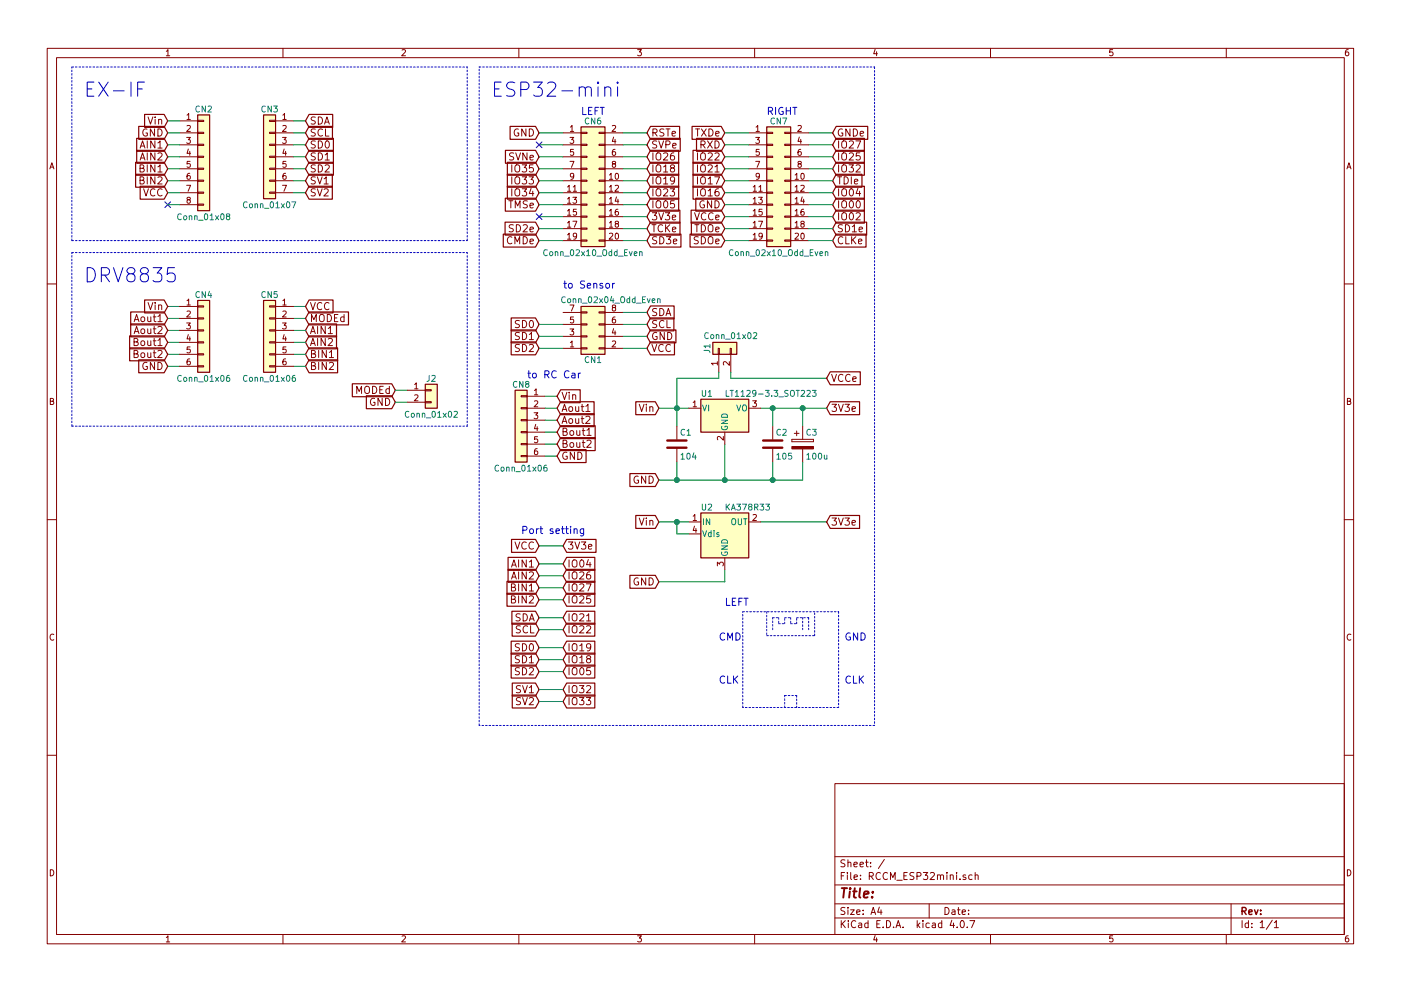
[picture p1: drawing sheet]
EESchema Schematic File Version 2
LIBS:power
LIBS:device
LIBS:switches
LIBS:relays
LIBS:motors
LIBS:transistors
LIBS:conn
LIBS:linear
LIBS:regul
LIBS:74xx
LIBS:cmos4000
LIBS:adc-dac
LIBS:memory
LIBS:xilinx
LIBS:microcontrollers
LIBS:dsp
LIBS:microchip
LIBS:analog_switches
LIBS:motorola
LIBS:texas
LIBS:intel
LIBS:audio
LIBS:interface
LIBS:digital-audio
LIBS:philips
LIBS:display
LIBS:cypress
LIBS:siliconi
LIBS:opto
LIBS:atmel
LIBS:contrib
LIBS:valves
LIBS:RCCM_ESP32mini-cache
EELAYER 25 0
EELAYER END
$Descr A4 11693 8268
encoding utf-8
Sheet 1 1
Title ""
Date ""
Rev ""
Comp ""
Comment1 ""
Comment2 ""
Comment3 ""
Comment4 ""
$EndDescr
$Comp
L Conn_01x08 CN2
U 1 1
P 1700 1300
F 0 "CN2" H 1700 1700 50  0000 C CNN
F 1 "Conn_01x08" H 1700 800 50  0000 C CNN
F 2 "Pin_Headers:Pin_Header_Straight_1x08_Pitch2.54mm" H 1700 1300 50  0001 C CNN
F 3 "" H 1700 1300 50  0001 C CNN
	1    1700 1300
	1    0    0    -1  
$EndComp
$Comp
L Conn_01x07 CN3
U 1 1
P 2250 1300
F 0 "CN3" H 2250 1700 50  0000 C CNN
F 1 "Conn_01x07" H 2250 900 50  0000 C CNN
F 2 "Pin_Headers:Pin_Header_Straight_1x07_Pitch2.54mm" H 2250 1300 50  0001 C CNN
F 3 "" H 2250 1300 50  0001 C CNN
	1    2250 1300
	-1   0    0    -1  
$EndComp
Text GLabel 1400 1000 0    60   Input ~ 0
Vin
Text GLabel 1400 1100 0    60   Input ~ 0
GND
Text GLabel 1400 1200 0    60   Input ~ 0
AIN1
Text GLabel 1400 1300 0    60   Input ~ 0
AIN2
Text GLabel 1400 1400 0    60   Input ~ 0
BIN1
Text GLabel 1400 1500 0    60   Input ~ 0
BIN2
Text GLabel 1400 1600 0    60   Input ~ 0
VCC
NoConn ~ 1400 1700
Wire Wire Line
	1400 1000 1500 1000
Wire Wire Line
	1500 1700 1400 1700
Wire Wire Line
	1400 1100 1500 1100
Wire Wire Line
	1400 1200 1500 1200
Wire Wire Line
	1500 1300 1400 1300
Wire Wire Line
	1400 1400 1500 1400
Wire Wire Line
	1500 1500 1400 1500
Wire Wire Line
	1400 1600 1500 1600
Text GLabel 2550 1000 2    60   Input ~ 0
SDA
Text GLabel 2550 1100 2    60   Input ~ 0
SCL
Text GLabel 2550 1200 2    60   Input ~ 0
SD0
Text GLabel 2550 1300 2    60   Input ~ 0
SD1
Text GLabel 2550 1400 2    60   Input ~ 0
SD2
Wire Wire Line
	2450 1000 2550 1000
Wire Wire Line
	2450 1100 2550 1100
Wire Wire Line
	2450 1200 2550 1200
Wire Wire Line
	2550 1300 2450 1300
Wire Wire Line
	2450 1400 2550 1400
Wire Wire Line
	2450 1500 2550 1500
Wire Wire Line
	2450 1600 2550 1600
Text GLabel 2550 1500 2    60   Input ~ 0
SV1
Text GLabel 2550 1600 2    60   Input ~ 0
SV2
Wire Notes Line
	4000 550  7300 550 
Wire Notes Line
	7300 550  7300 6050
Wire Notes Line
	7300 6050 4000 6050
Wire Notes Line
	4000 6050 4000 550 
Text Notes 4100 800  0    118  ~ 0
ESP32-mini
Wire Notes Line
	600  550  3900 550 
Wire Notes Line
	600  2000 600  550 
Text Notes 700  800  0    118  ~ 0
EX-IF
Wire Notes Line
	600  2000 3900 2000
Wire Notes Line
	3900 2000 3900 550 
$Comp
L Conn_02x10_Odd_Even CN6
U 1 1
P 4900 1500
F 0 "CN6" H 4950 2000 50  0000 C CNN
F 1 "Conn_02x10_Odd_Even" H 4950 900 50  0000 C CNN
F 2 "Pin_Headers:Pin_Header_Straight_2x10_Pitch2.54mm" H 4900 1500 50  0001 C CNN
F 3 "" H 4900 1500 50  0001 C CNN
	1    4900 1500
	1    0    0    -1  
$EndComp
$Comp
L Conn_02x10_Odd_Even CN7
U 1 1
P 6450 1500
F 0 "CN7" H 6500 2000 50  0000 C CNN
F 1 "Conn_02x10_Odd_Even" H 6500 900 50  0000 C CNN
F 2 "Pin_Headers:Pin_Header_Straight_2x10_Pitch2.54mm" H 6450 1500 50  0001 C CNN
F 3 "" H 6450 1500 50  0001 C CNN
	1    6450 1500
	1    0    0    -1  
$EndComp
Text GLabel 4500 1100 0    60   Input ~ 0
GND
Wire Wire Line
	4500 1100 4700 1100
Text GLabel 4500 1300 0    60   Input ~ 0
SVNe
Text GLabel 4500 1400 0    60   Input ~ 0
IO35
Text GLabel 4500 1500 0    60   Input ~ 0
IO33
Text GLabel 4500 1600 0    60   Input ~ 0
IO34
Text GLabel 4500 1700 0    60   Input ~ 0
TMSe
Text GLabel 4500 1900 0    60   Input ~ 0
SD2e
Text GLabel 4500 2000 0    60   Input ~ 0
CMDe
Text GLabel 6050 1100 0    60   Input ~ 0
TXDe
Wire Wire Line
	6050 1100 6250 1100
Text GLabel 6050 1300 0    60   Input ~ 0
IO22
Text GLabel 6050 1400 0    60   Input ~ 0
IO21
Text GLabel 6050 1500 0    60   Input ~ 0
IO17
Text GLabel 6050 1600 0    60   Input ~ 0
IO16
Text GLabel 6050 1700 0    60   Input ~ 0
GND
Text GLabel 6050 1800 0    60   Input ~ 0
VCCe
Text GLabel 6050 1900 0    60   Input ~ 0
TDOe
Text GLabel 6050 2000 0    60   Input ~ 0
SDOe
Text GLabel 6050 1200 0    60   Input ~ 0
RXD
Text GLabel 5400 1100 2    60   Input ~ 0
RSTe
Wire Wire Line
	5400 1100 5200 1100
Text GLabel 5400 1300 2    60   Input ~ 0
IO26
Text GLabel 5400 1400 2    60   Input ~ 0
IO18
Text GLabel 5400 1500 2    60   Input ~ 0
IO19
Text GLabel 5400 1600 2    60   Input ~ 0
IO23
Text GLabel 4700 5600 2    60   Input ~ 0
IO05
Text GLabel 5400 1800 2    60   Input ~ 0
3V3e
Text GLabel 5400 1900 2    60   Input ~ 0
TCKe
Text GLabel 5400 2000 2    60   Input ~ 0
SD3e
Text GLabel 5400 1200 2    60   Input ~ 0
SVPe
Text GLabel 6950 1100 2    60   Input ~ 0
GNDe
Wire Wire Line
	6950 1100 6750 1100
Text GLabel 6950 1300 2    60   Input ~ 0
IO25
Text GLabel 6950 1400 2    60   Input ~ 0
IO32
Text GLabel 6950 1500 2    60   Input ~ 0
TDIe
Text GLabel 6950 1600 2    60   Input ~ 0
IO04
Text GLabel 6950 1700 2    60   Input ~ 0
IO00
Text GLabel 6950 1900 2    60   Input ~ 0
SD1e
Text GLabel 6950 2000 2    60   Input ~ 0
CLKe
Text GLabel 6950 1200 2    60   Input ~ 0
IO27
Text GLabel 6950 1800 2    60   Input ~ 0
IO02
Wire Wire Line
	6050 1200 6250 1200
Wire Wire Line
	6050 1300 6250 1300
Wire Wire Line
	6050 1400 6250 1400
Wire Wire Line
	6050 1500 6250 1500
Wire Wire Line
	6050 1600 6250 1600
Wire Wire Line
	6050 1700 6250 1700
Wire Wire Line
	6050 1800 6250 1800
Wire Wire Line
	6050 1900 6250 1900
Wire Wire Line
	6050 2000 6250 2000
Wire Wire Line
	6750 1200 6950 1200
Wire Wire Line
	6750 1300 6950 1300
Wire Wire Line
	6750 1400 6950 1400
Wire Wire Line
	6750 1500 6950 1500
Wire Wire Line
	6750 1600 6950 1600
Wire Wire Line
	6750 1700 6950 1700
Wire Wire Line
	6750 1800 6950 1800
Wire Wire Line
	6750 1900 6950 1900
Wire Wire Line
	6750 2000 6950 2000
Wire Wire Line
	5200 1200 5400 1200
Wire Wire Line
	5200 1300 5400 1300
Wire Wire Line
	5200 1400 5400 1400
Wire Wire Line
	5200 1500 5400 1500
Wire Wire Line
	5200 1600 5400 1600
Wire Wire Line
	5200 1700 5400 1700
Wire Wire Line
	5200 1800 5400 1800
Wire Wire Line
	5200 1900 5400 1900
Wire Wire Line
	5200 2000 5400 2000
Wire Wire Line
	4500 1200 4700 1200
Wire Wire Line
	4500 1300 4700 1300
Wire Wire Line
	4500 1400 4700 1400
Wire Wire Line
	4500 1500 4700 1500
Wire Wire Line
	4500 1600 4700 1600
Wire Wire Line
	4500 1700 4700 1700
Wire Wire Line
	4500 1800 4700 1800
Wire Wire Line
	4500 1900 4700 1900
Wire Wire Line
	4500 2000 4700 2000
NoConn ~ 4500 1800
NoConn ~ 4500 1200
Wire Notes Line
	6200 5100 7000 5100
Wire Notes Line
	7000 5100 7000 5900
Wire Notes Line
	7000 5900 6200 5900
Wire Notes Line
	6200 5900 6200 5100
Wire Notes Line
	6400 5100 6400 5300
Wire Notes Line
	6400 5300 6800 5300
Wire Notes Line
	6800 5300 6800 5100
Wire Notes Line
	6450 5250 6450 5150
Wire Notes Line
	6450 5150 6500 5150
Wire Notes Line
	6500 5150 6500 5200
Wire Notes Line
	6500 5200 6550 5200
Wire Notes Line
	6550 5200 6550 5150
Wire Notes Line
	6550 5150 6600 5150
Wire Notes Line
	6600 5150 6600 5200
Wire Notes Line
	6600 5200 6650 5200
Wire Notes Line
	6650 5200 6650 5150
Wire Notes Line
	6650 5150 6750 5150
Wire Notes Line
	6700 5150 6700 5250
Wire Notes Line
	6750 5150 6750 5250
Wire Notes Line
	6550 5900 6550 5800
Wire Notes Line
	6550 5800 6650 5800
Wire Notes Line
	6650 5800 6650 5900
Text Notes 7050 5700 0    60   ~ 0
GND\n\n\n\nCLK
Text Notes 6000 5700 0    60   ~ 0
CMD\n\n\n\nCLK
Text GLabel 5500 3400 0    60   Input ~ 0
Vin
Text GLabel 5500 4000 0    60   Input ~ 0
GND
Text GLabel 4500 4700 0    60   Input ~ 0
AIN1
Text GLabel 4500 4800 0    60   Input ~ 0
AIN2
Text GLabel 4500 4900 0    60   Input ~ 0
BIN1
Text GLabel 4500 5000 0    60   Input ~ 0
BIN2
Text GLabel 4500 4550 0    60   Input ~ 0
VCC
Text GLabel 4500 5150 0    60   Input ~ 0
SDA
Text GLabel 4500 5250 0    60   Input ~ 0
SCL
Text GLabel 4500 5400 0    60   Input ~ 0
SD0
Text GLabel 4500 5500 0    60   Input ~ 0
SD1
Text GLabel 4500 5600 0    60   Input ~ 0
SD2
Text Notes 4850 950  0    60   ~ 0
LEFT
Text Notes 6400 950  0    60   ~ 0
RIGHT
Text Notes 6050 5050 0    60   ~ 0
LEFT
Text GLabel 4700 4550 2    60   Input ~ 0
3V3e
Wire Wire Line
	4500 4550 4700 4550
Text GLabel 4700 5500 2    60   Input ~ 0
IO18
Text GLabel 4700 5400 2    60   Input ~ 0
IO19
Text GLabel 4700 5850 2    60   Input ~ 0
IO33
Text GLabel 4700 5250 2    60   Input ~ 0
IO22
Text GLabel 4700 5150 2    60   Input ~ 0
IO21
Text GLabel 4700 5750 2    60   Input ~ 0
IO32
Text GLabel 4700 4900 2    60   Input ~ 0
IO27
Text GLabel 4700 5000 2    60   Input ~ 0
IO25
Text GLabel 4700 4700 2    60   Input ~ 0
IO04
Text GLabel 4700 4800 2    60   Input ~ 0
IO26
Wire Wire Line
	4500 4700 4700 4700
Wire Wire Line
	4700 4800 4500 4800
Wire Wire Line
	4500 4900 4700 4900
Wire Wire Line
	4700 5000 4500 5000
Text GLabel 4500 5750 0    60   Input ~ 0
SV1
Text GLabel 4500 5850 0    60   Input ~ 0
SV2
Wire Wire Line
	4500 5150 4700 5150
Wire Wire Line
	4700 5250 4500 5250
Wire Wire Line
	4500 5400 4700 5400
Wire Wire Line
	4700 5500 4500 5500
Wire Wire Line
	4500 5600 4700 5600
Wire Wire Line
	4700 5750 4500 5750
Wire Wire Line
	4500 5850 4700 5850
$Comp
L C C1
U 1 1
P 5650 3700
F 0 "C1" H 5675 3800 50  0000 L CNN
F 1 "104" H 5675 3600 50  0000 L CNN
F 2 "Capacitors_THT:C_Disc_D5.0mm_W2.5mm_P5.00mm" H 5688 3550 50  0001 C CNN
F 3 "" H 5650 3700 50  0001 C CNN
	1    5650 3700
	1    0    0    -1  
$EndComp
Text GLabel 6900 3400 2    60   Input ~ 0
3V3e
$Comp
L C C2
U 1 1
P 6450 3700
F 0 "C2" H 6475 3800 50  0000 L CNN
F 1 "105" H 6475 3600 50  0000 L CNN
F 2 "Capacitors_THT:C_Disc_D5.0mm_W2.5mm_P5.00mm" H 6488 3550 50  0001 C CNN
F 3 "" H 6450 3700 50  0001 C CNN
	1    6450 3700
	1    0    0    -1  
$EndComp
Wire Wire Line
	5500 4000 6700 4000
Wire Wire Line
	5650 4000 5650 3850
Wire Wire Line
	6050 4000 6050 3700
Connection ~ 5650 4000
Wire Wire Line
	6450 4000 6450 3850
Connection ~ 6050 4000
$Comp
L CP C3
U 1 1
P 6700 3700
F 0 "C3" H 6725 3800 50  0000 L CNN
F 1 "100u" H 6725 3600 50  0000 L CNN
F 2 "Capacitors_THT:CP_Radial_D5.0mm_P2.00mm" H 6738 3550 50  0001 C CNN
F 3 "" H 6700 3700 50  0001 C CNN
	1    6700 3700
	1    0    0    -1  
$EndComp
Wire Wire Line
	6350 3400 6900 3400
Wire Wire Line
	6450 3400 6450 3550
Connection ~ 6450 3400
Wire Wire Line
	6700 3550 6700 3400
Connection ~ 6700 3400
Wire Wire Line
	6700 4000 6700 3850
Connection ~ 6450 4000
Wire Wire Line
	5500 3400 5750 3400
Wire Wire Line
	5650 3150 5650 3550
Connection ~ 5650 3400
Text Notes 4350 4450 0    60   ~ 0
Port setting
$Comp
L Conn_02x04_Odd_Even CN1
U 1 1
P 4900 2800
F 0 "CN1" H 4950 3000 50  0000 C CNN
F 1 "Conn_02x04_Odd_Even" H 5100 2500 50  0000 C CNN
F 2 "Pin_Headers:Pin_Header_Straight_2x04_Pitch2.54mm" H 4900 2800 50  0001 C CNN
F 3 "" H 4900 2800 50  0001 C CNN
	1    4900 2800
	1    0    0    1   
$EndComp
Text GLabel 5400 2900 2    60   Input ~ 0
VCC
Text GLabel 5400 2800 2    60   Input ~ 0
GND
Text GLabel 5400 2600 2    60   Input ~ 0
SDA
Text GLabel 5400 2700 2    60   Input ~ 0
SCL
Text GLabel 4500 2900 0    60   Input ~ 0
SD0
Text GLabel 4500 2800 0    60   Input ~ 0
SD1
Text GLabel 4500 2700 0    60   Input ~ 0
SD2
Wire Wire Line
	4500 2700 4700 2700
Wire Wire Line
	4700 2800 4500 2800
Wire Wire Line
	4500 2900 4700 2900
Wire Wire Line
	5200 2700 5400 2700
Wire Wire Line
	5400 2800 5200 2800
Wire Wire Line
	5200 2900 5400 2900
Wire Wire Line
	5200 2600 5400 2600
Text Notes 4700 2400 0    60   ~ 0
to Sensor
Text GLabel 1400 2650 0    60   Input ~ 0
Aout1
Text GLabel 2550 2750 2    60   Input ~ 0
AIN1
Text GLabel 2550 2850 2    60   Input ~ 0
AIN2
Text GLabel 2550 2950 2    60   Input ~ 0
BIN1
Text GLabel 2550 3050 2    60   Input ~ 0
BIN2
Wire Wire Line
	1400 2550 1500 2550
Wire Wire Line
	1400 2650 1500 2650
Wire Wire Line
	1400 2750 1500 2750
Wire Wire Line
	1500 2850 1400 2850
Wire Wire Line
	1400 2950 1500 2950
Wire Wire Line
	1500 3050 1400 3050
Wire Wire Line
	2450 2550 2550 2550
Wire Wire Line
	2450 2650 2550 2650
Wire Wire Line
	2450 2750 2550 2750
Wire Wire Line
	2550 2850 2450 2850
Wire Wire Line
	2450 2950 2550 2950
Wire Wire Line
	2450 3050 2550 3050
Wire Notes Line
	600  2100 3900 2100
Wire Notes Line
	600  3550 600  2100
Text Notes 700  2350 0    118  ~ 0
DRV8835
Wire Notes Line
	600  3550 3900 3550
Wire Notes Line
	3900 3550 3900 2100
$Comp
L Conn_01x06 CN4
U 1 1
P 1700 2750
F 0 "CN4" H 1700 3050 50  0000 C CNN
F 1 "Conn_01x06" H 1700 2350 50  0000 C CNN
F 2 "Pin_Headers:Pin_Header_Straight_1x06_Pitch2.54mm" H 1700 2750 50  0001 C CNN
F 3 "" H 1700 2750 50  0001 C CNN
	1    1700 2750
	1    0    0    -1  
$EndComp
$Comp
L Conn_01x06 CN5
U 1 1
P 2250 2750
F 0 "CN5" H 2250 3050 50  0000 C CNN
F 1 "Conn_01x06" H 2250 2350 50  0000 C CNN
F 2 "Pin_Headers:Pin_Header_Straight_1x06_Pitch2.54mm" H 2250 2750 50  0001 C CNN
F 3 "" H 2250 2750 50  0001 C CNN
	1    2250 2750
	-1   0    0    -1  
$EndComp
Text GLabel 2550 2550 2    60   Input ~ 0
VCC
Text GLabel 2550 2650 2    60   Input ~ 0
MODEd
$Comp
L Conn_01x02 J1
U 1 1
P 6000 2900
F 0 "J1" H 6000 3000 50  0000 C CNN
F 1 "Conn_01x02" V 6100 2800 50  0000 C CNN
F 2 "Pin_Headers:Pin_Header_Straight_2x01_Pitch2.54mm" H 6000 2900 50  0001 C CNN
F 3 "" H 6000 2900 50  0001 C CNN
	1    6000 2900
	0    -1   -1   0   
$EndComp
Wire Wire Line
	5650 3150 6000 3150
Wire Wire Line
	6000 3150 6000 3100
Wire Wire Line
	6100 3100 6100 3150
Wire Wire Line
	6100 3150 6900 3150
Text GLabel 6900 3150 2    60   Input ~ 0
VCCe
$Comp
L LT1129-3.3_SOT223 U1
U 1 1
P 6050 3400
F 0 "U1" H 5900 3525 50  0000 C CNN
F 1 "LT1129-3.3_SOT223" H 6050 3525 50  0000 L CNN
F 2 "TO_SOT_Packages_THT:TO-220_Horizontal_Reversed" H 6050 3625 50  0001 C CIN
F 3 "" H 6050 3350 50  0001 C CNN
	1    6050 3400
	1    0    0    -1  
$EndComp
Text GLabel 1400 2750 0    60   Input ~ 0
Aout2
Text GLabel 1400 2850 0    60   Input ~ 0
Bout1
Text GLabel 1400 2950 0    60   Input ~ 0
Bout2
Text GLabel 1400 3050 0    60   Input ~ 0
GND
Text GLabel 1400 2550 0    60   Input ~ 0
Vin
Text GLabel 4650 3400 2    60   Input ~ 0
Aout1
Wire Wire Line
	4650 3300 4550 3300
Wire Wire Line
	4650 3400 4550 3400
Wire Wire Line
	4650 3500 4550 3500
Wire Wire Line
	4550 3600 4650 3600
Wire Wire Line
	4650 3700 4550 3700
Wire Wire Line
	4550 3800 4650 3800
$Comp
L Conn_01x06 CN8
U 1 1
P 4350 3500
F 0 "CN8" H 4350 3800 50  0000 C CNN
F 1 "Conn_01x06" H 4350 3100 50  0000 C CNN
F 2 "Connectors_Terminal_Blocks:TerminalBlock_Philmore_TB13x_06x5mm_Straight" H 4350 3500 50  0001 C CNN
F 3 "" H 4350 3500 50  0001 C CNN
	1    4350 3500
	-1   0    0    -1  
$EndComp
Text GLabel 4650 3500 2    60   Input ~ 0
Aout2
Text GLabel 4650 3600 2    60   Input ~ 0
Bout1
Text GLabel 4650 3700 2    60   Input ~ 0
Bout2
Text GLabel 4650 3800 2    60   Input ~ 0
GND
Text GLabel 4650 3300 2    60   Input ~ 0
Vin
Text Notes 4400 3150 0    60   ~ 0
to RC Car
NoConn ~ 5400 1700
$Comp
L KA378R33 U2
U 1 1
P 6050 4450
F 0 "U2" H 5900 4675 50  0000 C CNN
F 1 "KA378R33" H 6050 4675 50  0000 L CNN
F 2 "TO_SOT_Packages_THT:TO-220-4_Vertical" H 6050 4750 50  0001 C CIN
F 3 "" H 6050 4550 50  0001 C CNN
	1    6050 4450
	1    0    0    -1  
$EndComp
Text GLabel 5500 4350 0    60   Input ~ 0
Vin
Wire Wire Line
	5500 4350 5750 4350
Text GLabel 6900 4350 2    60   Input ~ 0
3V3e
Wire Wire Line
	6350 4350 6900 4350
Text GLabel 5500 4850 0    60   Input ~ 0
GND
Wire Wire Line
	5500 4850 6050 4850
Wire Wire Line
	6050 4850 6050 4750
Wire Wire Line
	5750 4450 5650 4450
Wire Wire Line
	5650 4450 5650 4350
Connection ~ 5650 4350
Text GLabel 3300 3250 0    60   Input ~ 0
MODEd
Wire Wire Line
	3300 3250 3400 3250
$Comp
L Conn_01x02 J2
U 1 1
P 3600 3250
F 0 "J2" H 3600 3350 50  0000 C CNN
F 1 "Conn_01x02" H 3600 3050 50  0000 C CNN
F 2 "Pin_Headers:Pin_Header_Straight_2x01_Pitch2.54mm" H 3600 3250 50  0001 C CNN
F 3 "" H 3600 3250 50  0001 C CNN
	1    3600 3250
	1    0    0    -1  
$EndComp
Text GLabel 3300 3350 0    60   Input ~ 0
GND
Wire Wire Line
	3300 3350 3400 3350
$EndSCHEMATC
